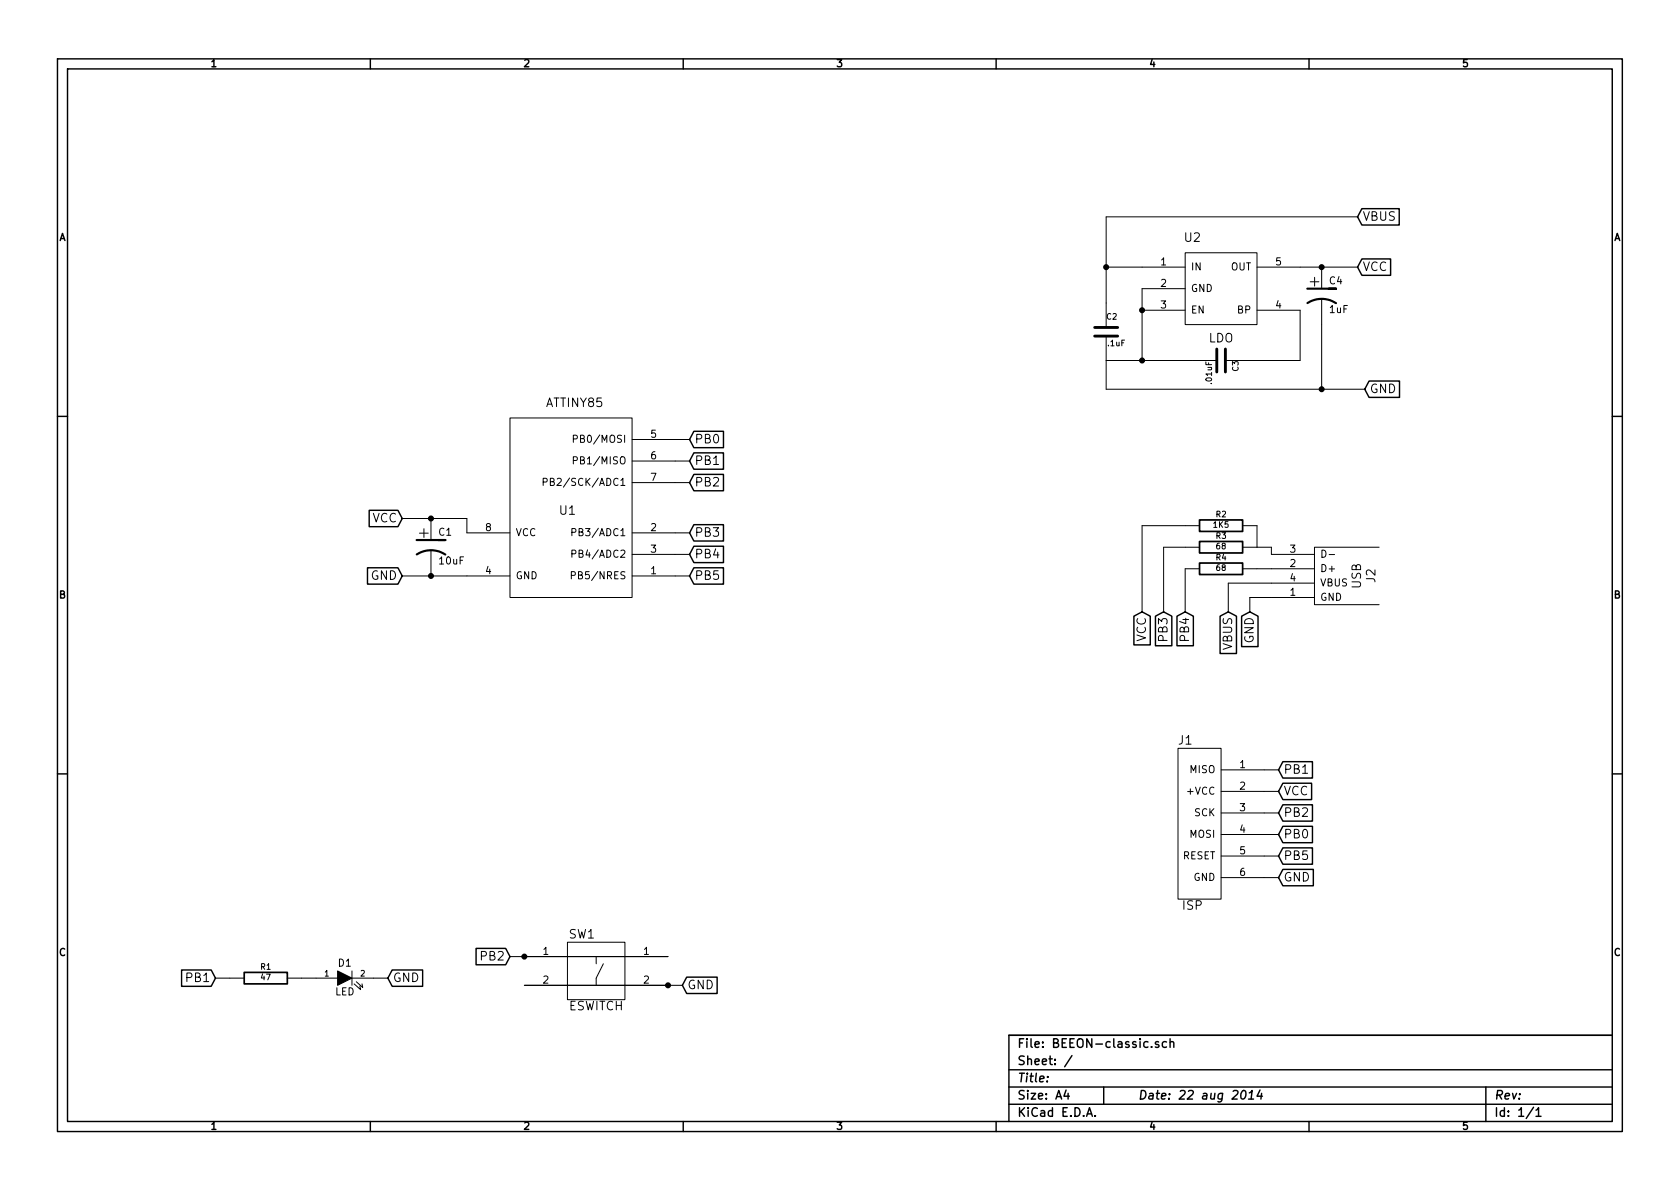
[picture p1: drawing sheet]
EESchema Schematic File Version 4
EELAYER 30 0
EELAYER END
$Descr A4 11693 8268
encoding utf-8
Sheet 1 1
Title ""
Date "22 aug 2014"
Rev ""
Comp ""
Comment1 ""
Comment2 ""
Comment3 ""
Comment4 ""
$EndDescr
$Comp
L classic-v1-rescue:ATTINY85 U1
U 1 1
P 4000 3550
F 0 "U1" H 3950 3550 60  0000 C CNN
F 1 "ATTINY85" H 4000 4300 60  0000 C CNN
F 2 "~" H 4000 3550 60  0000 C CNN
F 3 "~" H 4000 3550 60  0000 C CNN
	1    4000 3550
	1    0    0    -1  
$EndComp
$Comp
L classic-v1-rescue:LDO U2
U 1 1
P 8500 2000
F 0 "U2" H 8300 2350 60  0000 C CNN
F 1 "LDO" H 8500 1650 60  0000 C CNN
F 2 "~" H 7700 2650 60  0000 C CNN
F 3 "~" H 7700 2650 60  0000 C CNN
	1    8500 2000
	1    0    0    -1  
$EndComp
$Comp
L classic-v1-rescue:USB J2
U 1 1
P 9200 4000
F 0 "J2" H 9200 3650 60  0000 C CNN
F 1 "USB" H 9200 3750 60  0000 C CNN
F 2 "~" H 9200 4000 60  0000 C CNN
F 3 "~" H 9200 4000 60  0000 C CNN
	1    9200 4000
	0    -1   -1   0   
$EndComp
$Comp
L classic-v1-rescue:ISP J1
U 1 1
P 8500 5750
F 0 "J1" H 8250 6350 60  0000 C CNN
F 1 "ISP" H 8300 5200 60  0000 C CNN
F 2 "~" H 8500 5750 60  0000 C CNN
F 3 "~" H 8500 5750 60  0000 C CNN
	1    8500 5750
	1    0    0    -1  
$EndComp
$Comp
L classic-v1-rescue:ESWITCH SW1
U 1 1
P 4150 6750
F 0 "SW1" H 4050 7000 60  0000 C CNN
F 1 "ESWITCH" H 4150 6500 60  0000 C CNN
F 2 "~" H 3400 7450 60  0000 C CNN
F 3 "~" H 3400 7450 60  0000 C CNN
	1    4150 6750
	1    0    0    -1  
$EndComp
$Comp
L classic-v1-rescue:CP1 C1
U 1 1
P 3000 3800
F 0 "C1" H 3050 3900 50  0000 L CNN
F 1 "10uF" H 3050 3700 50  0000 L CNN
F 2 "~" H 3000 3800 60  0000 C CNN
F 3 "~" H 3000 3800 60  0000 C CNN
	1    3000 3800
	1    0    0    -1  
$EndComp
$Comp
L classic-v1-rescue:R R1
U 1 1
P 1850 6800
F 0 "R1" V 1930 6800 40  0000 C CNN
F 1 "47" V 1857 6801 40  0000 C CNN
F 2 "~" V 1780 6800 30  0000 C CNN
F 3 "~" H 1850 6800 30  0000 C CNN
	1    1850 6800
	0    -1   -1   0   
$EndComp
$Comp
L classic-v1-rescue:LED D1
U 1 1
P 2400 6800
F 0 "D1" H 2400 6900 50  0000 C CNN
F 1 "LED" H 2400 6700 50  0000 C CNN
F 2 "~" H 2400 6800 60  0000 C CNN
F 3 "~" H 2400 6800 60  0000 C CNN
	1    2400 6800
	1    0    0    -1  
$EndComp
$Comp
L classic-v1-rescue:C C3
U 1 1
P 8500 2500
F 0 "C3" H 8500 2600 40  0000 L CNN
F 1 ".01uF" H 8506 2415 40  0000 L CNN
F 2 "~" H 8538 2350 30  0000 C CNN
F 3 "~" H 8500 2500 60  0000 C CNN
	1    8500 2500
	0    1    1    0   
$EndComp
Wire Wire Line
	8700 2500 9050 2500
Wire Wire Line
	9050 2500 9050 2150
Wire Wire Line
	7700 2500 7950 2500
Wire Wire Line
	7950 2000 7950 2150
Connection ~ 7950 2150
$Comp
L classic-v1-rescue:C C2
U 1 1
P 7700 2300
F 0 "C2" H 7700 2400 40  0000 L CNN
F 1 ".1uF" H 7706 2215 40  0000 L CNN
F 2 "~" H 7738 2150 30  0000 C CNN
F 3 "~" H 7700 2300 60  0000 C CNN
	1    7700 2300
	1    0    0    -1  
$EndComp
Connection ~ 7950 2500
Wire Wire Line
	7700 1500 7700 1850
Wire Wire Line
	7700 1850 7950 1850
Text GLabel 9500 2700 2    60   Input ~ 0
GND
Wire Wire Line
	7700 2700 7700 2500
$Comp
L classic-v1-rescue:CP1 C4
U 1 1
P 9200 2050
F 0 "C4" H 9250 2150 50  0000 L CNN
F 1 "1uF" H 9250 1950 50  0000 L CNN
F 2 "~" H 9200 2050 60  0000 C CNN
F 3 "~" H 9200 2050 60  0000 C CNN
	1    9200 2050
	1    0    0    -1  
$EndComp
Wire Wire Line
	9050 1850 9200 1850
Wire Wire Line
	9200 2250 9200 2700
Text GLabel 9450 1850 2    60   Input ~ 0
VCC
Connection ~ 9200 1850
Wire Wire Line
	7700 2700 9200 2700
Connection ~ 9200 2700
Text GLabel 9450 1500 2    60   Input ~ 0
VBUS
Wire Wire Line
	9450 1500 7700 1500
Connection ~ 7700 1850
Text GLabel 8700 4250 3    60   Input ~ 0
GND
Text GLabel 8550 4250 3    60   Input ~ 0
VBUS
Wire Wire Line
	8700 4250 8700 4150
Wire Wire Line
	8700 4150 8850 4150
Wire Wire Line
	8550 4250 8550 4050
Wire Wire Line
	8550 4050 8850 4050
$Comp
L classic-v1-rescue:R R4
U 1 1
P 8500 3950
F 0 "R4" V 8580 3950 40  0000 C CNN
F 1 "68" V 8507 3951 40  0000 C CNN
F 2 "~" V 8430 3950 30  0000 C CNN
F 3 "~" H 8500 3950 30  0000 C CNN
	1    8500 3950
	0    -1   -1   0   
$EndComp
Wire Wire Line
	8850 3950 8750 3950
Text GLabel 8250 4250 3    60   Input ~ 0
PB4
Wire Wire Line
	8250 4250 8250 3950
$Comp
L classic-v1-rescue:R R3
U 1 1
P 8500 3800
F 0 "R3" V 8580 3800 40  0000 C CNN
F 1 "68" V 8507 3801 40  0000 C CNN
F 2 "~" V 8430 3800 30  0000 C CNN
F 3 "~" H 8500 3800 30  0000 C CNN
	1    8500 3800
	0    -1   -1   0   
$EndComp
$Comp
L classic-v1-rescue:R R2
U 1 1
P 8500 3650
F 0 "R2" V 8580 3650 40  0000 C CNN
F 1 "1K5" V 8507 3651 40  0000 C CNN
F 2 "~" V 8430 3650 30  0000 C CNN
F 3 "~" H 8500 3650 30  0000 C CNN
	1    8500 3650
	0    -1   -1   0   
$EndComp
Wire Wire Line
	8750 3650 8750 3800
Wire Wire Line
	8750 3800 8850 3800
Wire Wire Line
	8850 3800 8850 3850
Text GLabel 8100 4250 3    60   Input ~ 0
PB3
Wire Wire Line
	8250 3800 8100 3800
Wire Wire Line
	8100 3800 8100 4250
Text GLabel 7950 4250 3    60   Input ~ 0
VCC
Wire Wire Line
	7950 4250 7950 3650
Wire Wire Line
	7950 3650 8250 3650
Wire Wire Line
	2800 4000 3000 4000
Text GLabel 2800 4000 0    60   Input ~ 0
GND
Connection ~ 3000 4000
Wire Wire Line
	3250 3600 3250 3700
Wire Wire Line
	2800 3600 3000 3600
Text GLabel 2800 3600 0    60   Input ~ 0
VCC
Connection ~ 3000 3600
Text GLabel 4800 3700 2    60   Input ~ 0
PB3
Text GLabel 4800 3850 2    60   Input ~ 0
PB4
Text GLabel 4800 4000 2    60   Input ~ 0
PB5
Text GLabel 4800 3350 2    60   Input ~ 0
PB2
Text GLabel 4800 3200 2    60   Input ~ 0
PB1
Text GLabel 4800 3050 2    60   Input ~ 0
PB0
Wire Wire Line
	4800 3050 4700 3050
Wire Wire Line
	4800 3200 4700 3200
Wire Wire Line
	4800 3350 4700 3350
Wire Wire Line
	4800 3700 4700 3700
Wire Wire Line
	4800 3850 4700 3850
Wire Wire Line
	4800 4000 4700 4000
Text GLabel 8900 5350 2    60   Input ~ 0
PB1
Text GLabel 8900 5500 2    60   Input ~ 0
VCC
Text GLabel 8900 5650 2    60   Input ~ 0
PB2
Text GLabel 8900 5800 2    60   Input ~ 0
PB0
Text GLabel 8900 5950 2    60   Input ~ 0
PB5
Text GLabel 8900 6100 2    60   Input ~ 0
GND
Wire Wire Line
	8900 5350 8800 5350
Wire Wire Line
	8800 5500 8900 5500
Wire Wire Line
	8800 5650 8900 5650
Wire Wire Line
	8800 5800 8900 5800
Wire Wire Line
	8800 5950 8900 5950
Wire Wire Line
	8800 6100 8900 6100
Text GLabel 2700 6800 2    60   Input ~ 0
GND
Text GLabel 1500 6800 0    60   Input ~ 0
PB1
Wire Wire Line
	1500 6800 1600 6800
Wire Wire Line
	2100 6800 2200 6800
Wire Wire Line
	2600 6800 2700 6800
Text GLabel 4750 6850 2    60   Input ~ 0
GND
Text GLabel 3550 6650 0    60   Input ~ 0
PB2
Wire Wire Line
	3550 6650 3650 6650
Wire Wire Line
	3650 6850 4650 6850
Connection ~ 3650 6650
Connection ~ 4650 6850
Wire Wire Line
	7950 2150 7950 2500
Wire Wire Line
	7950 2500 8300 2500
Wire Wire Line
	9200 1850 9450 1850
Wire Wire Line
	9200 2700 9500 2700
Wire Wire Line
	7700 1850 7700 2100
Wire Wire Line
	3000 4000 3250 4000
Wire Wire Line
	3000 3600 3250 3600
Wire Wire Line
	3650 6650 4650 6650
Wire Wire Line
	4650 6850 4750 6850
$EndSCHEMATC
